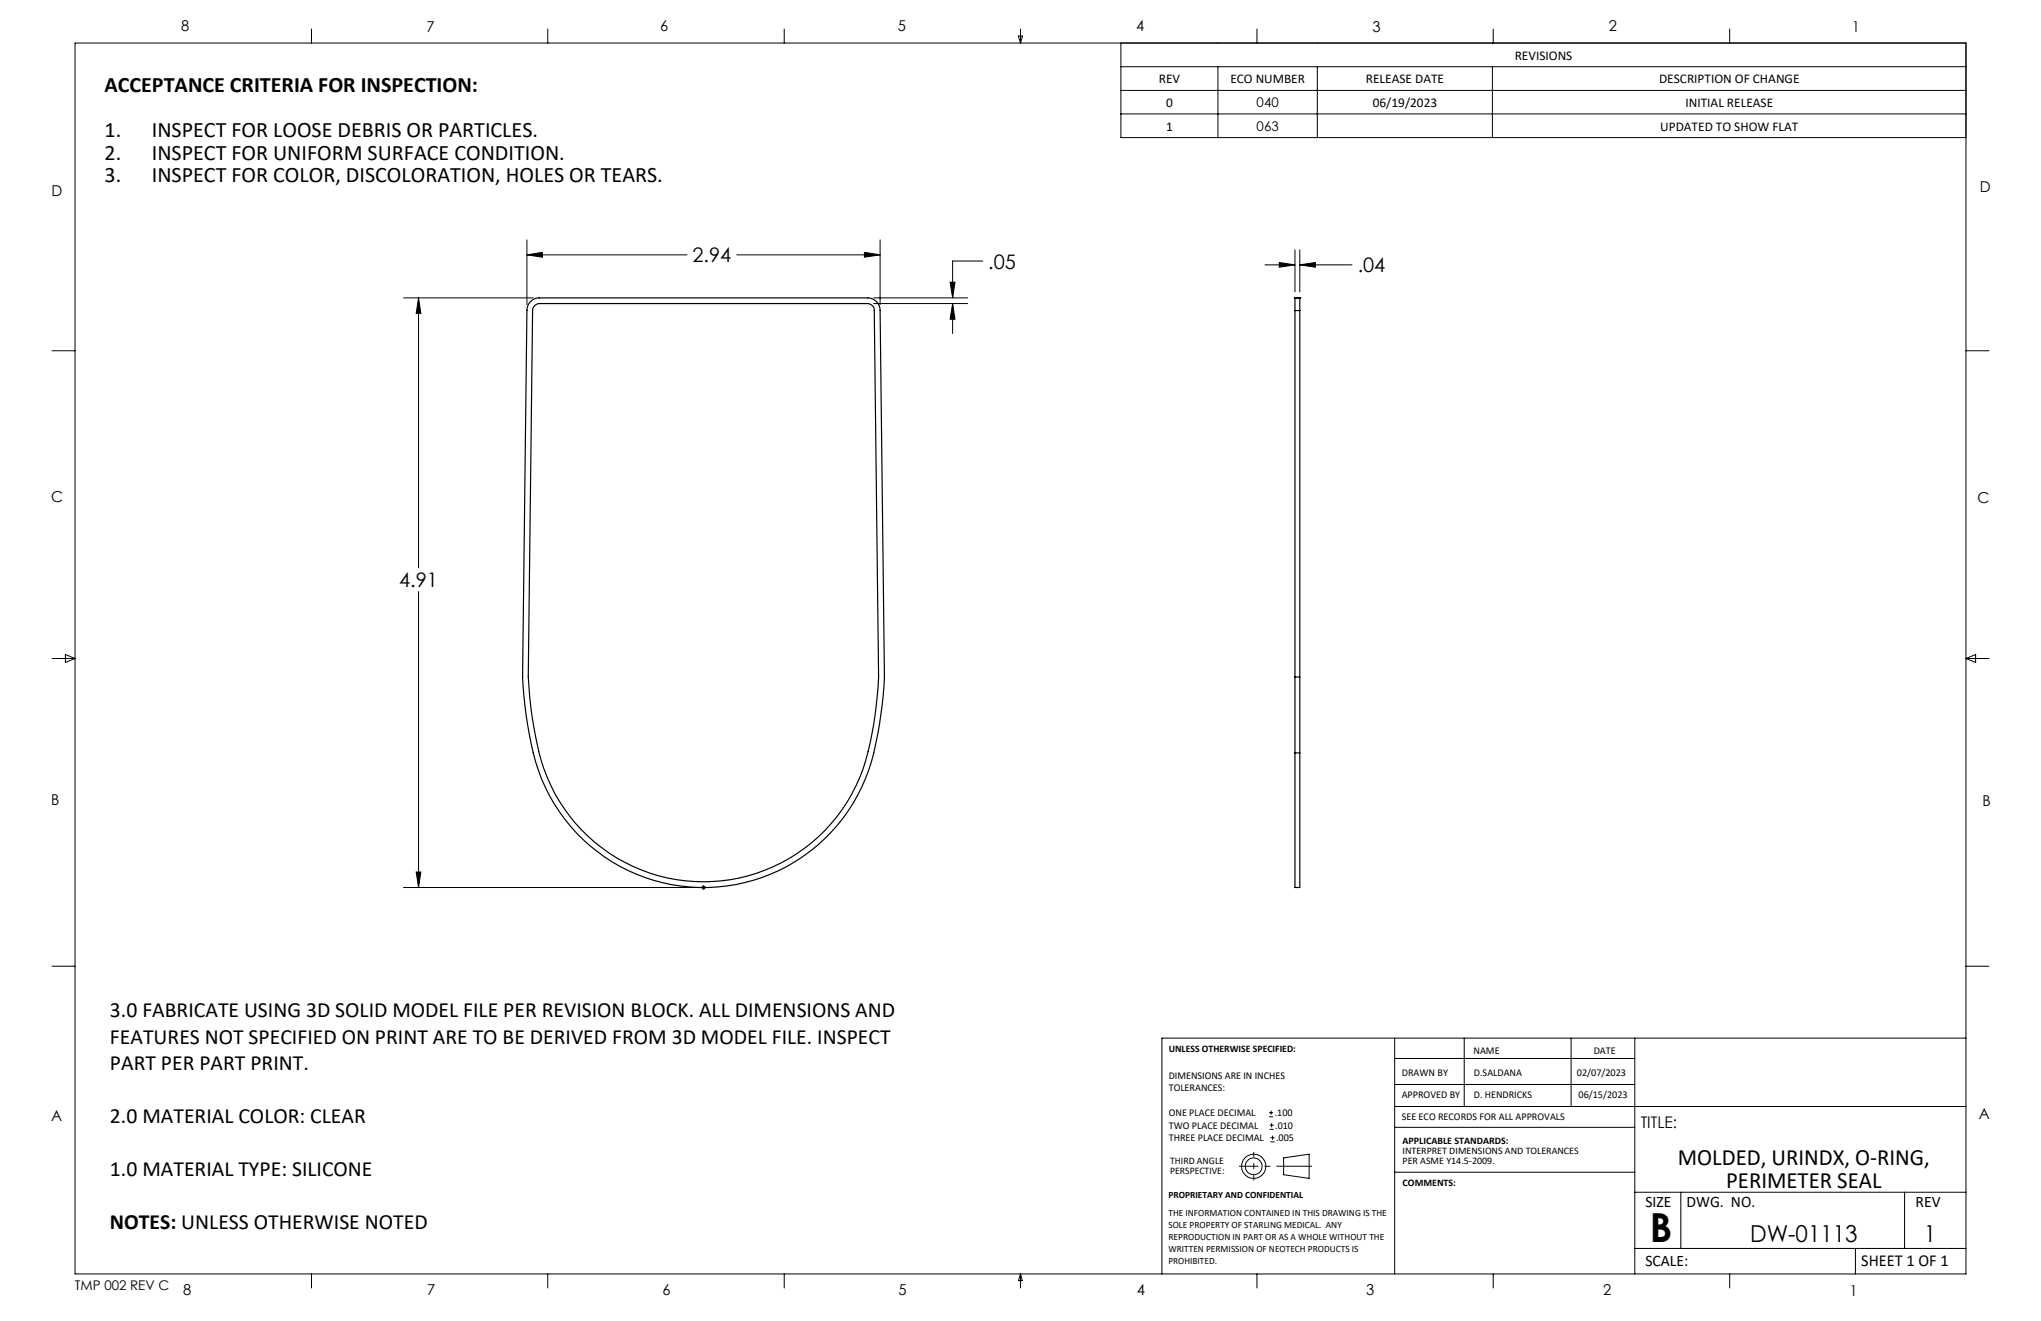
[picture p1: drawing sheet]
<svg xmlns="http://www.w3.org/2000/svg" width="432mm" height="279mm" viewBox="0 0 432 279" stroke-linecap="round" stroke-linejoin="round" font-family="sans-serif">
<g fill="none" stroke="#000" stroke-width=".25">
<path d="M112.2 63.8a2.54 2.54 0 0 1 1.9-.8h69.5a2.65 2.65 0 0 1 2.6 2.7l.9 77.5a78.2 78.2 0 0 1-3.3 19.7 37 37 0 0 1-37.9 24.7 37 37 0 0 1-33.5-30.4l-1.1-6-.7-8 .9-77.5a2.48 2.48 0 0 1 .7-1.9zM113.1 64.7l1-.5h69.5a1.44 1.44 0 0 1 1.4 1.5l.9 77.5a70.8 70.8 0 0 1-4 21.2 35.8 35.8 0 0 1-37 21.9 35.8 35.8 0 0 1-31.3-29.3l-1.1-5.9-.7-8 .9-77.4 .1-.6zM274 63v2.7M274 63h.1M274 63h1M274 65.7h1M274 65.7v77.5M275 63v2.7M275 63h.1M275 65.7v77.5M274 143.2v16M274 159.2v28.5h1v-28.5"/>
<path d="M274 143.2h1M274 159.2h1M275 143.2v16"/>
</g>
<g fill="none" stroke="#000" stroke-width=".21">
<path d="M15.9 9.1h400v260.4h-400zM65.9 6.1v3M115.9 6.1v3M165.9 6.1v3M215.4 7.6h.9l-.4 1.5zM215.9 6.1v3M237.1 9.1v20h178.8M237.1 14.1h178.8M237.1 19.1h178.8M257.7 14.1v15M265.9 6.1v3M278.7 14.1v15"/>
<path d="M315.7 14.1v15M315.9 6.1v3M365.9 6.1v3M237.1 24.1h178.8M111.5 53.9l3.3-.5v1zM111.5 50.7v13.7M111.5 53.9h33.8M155.9 53.9h30.3M182.9 53.4l3.3 .5-3.3 .5zM186.2 50.7v13.7M201 59.7h1l-.5 3.3zM207.9 55.2h-6.4v7.8"/>
<path d="M267.6 56h6.4M270.7 55.5l3.3 .5-3.3 .5zM274 52.8v8.9M275 56l3.3-.5v1zM275 52.8v8.9M275 56h11M11 74.2h4.9M85.4 63h27.4M88.5 63v57.1M88.5 63l.5 3.3h-.9zM184.8 64.2h19.9M184.9 63h19.8"/>
<path d="M201.5 64.2l.5 3.3h-1zM201.5 64.2v6.4M415.9 74.2h4.9M11 139.3h4.9M13.8 138.4l2.1 .9-2.1 .8zM88.5 125.1v62.6M415.9 139.3h4.9M415.9 139.3l2.1-.9v1.7zM85.4 187.7h62.2M88.1 184.4h.9l-.5 3.3zM148.3 187.7h1M148.5 187.4l.7 .7"/>
<path d="M148.8 187.2v1M149.2 187.4l-.7 .7M11 204.4h4.9M295.1 219.6v49.9M309.8 219.6v14.4M332.4 219.6v14.4M345.9 219.6v49.9M415.9 204.4h4.9M415.9 219.6h-170.1v49.9M268.5 236.2h.8M268.5 235.3h.8M268.6 238.9h.9"/>
<path d="M268.6 238h.9M268.9 234.9v.9M269 237.6v.8M295.1 238.4h50.8M295.1 234h120.8M295.1 229.4h50.8M295.1 223.9h50.8M268.8 241.5h.9M268.8 240.6h.9M269.2 240.2v.9M271.6 244.9l5.4-.8v5.1l-5.4-.7zM295.1 247.9h50.8"/>
<path d="M345.9 252.2h70M355.6 252.2v11.9M402.9 252.2v11.9M65.9 269.5v2.9M115.9 269.5v2.9M165.9 269.5v2.9M215.9 269.5v2.9M215.9 269.5l.4 1.4h-.8zM265.9 269.5v2.9M315.9 269.5v2.9M345.9 264.1h70M365.9 269.5v2.9"/>
<path d="M392.5 264.1v5.4"/>
<circle cx="265.2" cy="246.7" r="2.57"/>
<circle cx="265.2" cy="246.7" r="1.78"/>
</g>
<path d="M277.6 246.7h-15.5" fill="none" stroke="#000" stroke-width=".21" stroke-dasharray="15.2 1.3 1.3 1.3" stroke-dashoffset="7.7" stroke-linecap="butt"/>
<path d="M265.3 243.6v6.1" fill="none" stroke="#000" stroke-width=".21" stroke-dasharray="15.2 1.3 1.3 1.3" stroke-dashoffset="14.1" stroke-linecap="butt"/>
<g fill="#000">
<path d="M201.5 64.2l.5 3.3h-1zM201 59.7h1l-.5 3.3zM111.5 53.9l3.3-.5v1zM182.9 53.4l3.3 .5-3.3 .5zM270.7 55.5l3.3 .5-3.3 .5zM275 56l3.3-.5v1z"/>
<path d="M88.1 184.4h.9l-.5 3.3zM88.5 63l.5 3.3h-.9z"/>
</g>
<text font-size="8.5" x="349" y="262.6">B</text>
<g font-size="4.9">
<text x="355" y="246.3">MOLDED, URINDX, O-RING,</text>
<text x="365.2" y="251.3">PERIMETER SEAL</text>
<text x="370.2" y="262.7">DW-01113</text>
<text x="407.1" y="262.7">1</text>
</g>
<g font-size="4.7">
<text x="22.1" y="19.6">ACCEPTANCE CRITERIA FOR INSPECTION:</text>
<text x="22.1" y="29.1">1.</text>
<text x="32.1" y="29.1">INSPECT FOR LOOSE DEBRIS OR PARTICLES.</text>
<text x="22.1" y="33.8">2.</text>
<text x="32.1" y="33.8">INSPECT FOR UNIFORM SURFACE CONDITION.</text>
<text x="22.1" y="38.6">3.</text>
<text x="32.1" y="38.6">INSPECT FOR COLOR, DISCOLORATION, HOLES OR TEARS.</text>
</g>
<g font-size="4.6">
<text x="23.3" y="215.2">3.0 FABRICATE USING 3D SOLID MODEL FILE PER REVISION BLOCK. ALL DIMENSIONS AND</text>
<text x="23.3" y="220.8">FEATURES NOT SPECIFIED ON PRINT ARE TO BE DERIVED FROM 3D MODEL FILE. INSPECT</text>
<text x="23.3" y="226.4">PART PER PART PRINT.</text>
<text x="23.3" y="237.6">2.0 MATERIAL COLOR: CLEAR</text>
<text x="23.3" y="248.7">1.0 MATERIAL TYPE: SILICONE</text>
<text x="23.3" y="259.9">NOTES: UNLESS OTHERWISE NOTED</text>
</g>
<g font-size="4.2">
<text x="146.5" y="55.5">2.94</text>
<text x="209.1" y="56.8">.05</text>
<text x="287.2" y="57.6">.04</text>
<text x="84.5" y="124.2">4.91</text>
</g>
<text font-size="3.5" x="393.8" y="267.7">SHEET 1 OF 1</text>
<g font-size="3.4">
<text x="347.1" y="238.6">TITLE:</text>
<text x="348.1" y="255.4">SIZE</text>
<text x="356.8" y="255.4">DWG. NO.</text>
<text x="405.3" y="255.4">REV</text>
<text x="348.1" y="267.8">SCALE:</text>
</g>
<g font-size="3.2">
<text x="38.3" y="6.7">8</text>
<text x="90.2" y="6.7">7</text>
<text x="139.7" y="6.5">6</text>
<text x="190" y="6.5">5</text>
<text x="240.4" y="6.5">4</text>
<text x="290.4" y="6.7">3</text>
<text x="340.4" y="6.5">2</text>
<text x="391.9" y="6.7">1</text>
<text x="10.9" y="41.6">D</text>
<text x="418.9" y="40.7">D</text>
<text x="10.9" y="106.3">C</text>
<text x="418.4" y="106.4">C</text>
<text x="10.8" y="170.2">B</text>
<text x="419.4" y="170.6">B</text>
<text x="10.8" y="237.2">A</text>
<text x="418.6" y="236.8">A</text>
<text x="38.8" y="273.8">8</text>
<text x="90.4" y="273.8">7</text>
<text x="140.2" y="273.8">6</text>
<text x="190.1" y="273.9">5</text>
<text x="240.5" y="273.8">4</text>
<text x="289" y="273.9">3</text>
<text x="339.1" y="273.8">2</text>
<text x="391.4" y="274.1">1</text>
</g>
<g font-size="2.8">
<text x="245.2" y="17.6">REV</text>
<text x="260.3" y="17.6">ECO NUMBER</text>
<text x="289" y="17.6">RELEASE DATE</text>
<text x="320.4" y="12.6">REVISIONS</text>
<text x="351" y="17.6">DESCRIPTION OF CHANGE</text>
<text x="246.7" y="22.6">0</text>
<text x="265.9" y="22.7">040</text>
<text x="290.4" y="22.6">06/19/2023</text>
<text x="356.6" y="22.6">INITIAL RELEASE</text>
<text x="246.7" y="27.6">1</text>
<text x="265.9" y="27.7">063</text>
<text x="351.2" y="27.6">UPDATED TO SHOW FLAT</text>
<text x="15.8" y="272.9">TMP 002 REV C</text>
</g>
<g font-size="2.2">
<text x="296.6" y="227.5">DRAWN BY</text>
<text x="311.8" y="222.8">NAME</text>
<text x="311.8" y="227.5">D.SALDANA</text>
<text x="333.6" y="227.6">02/07/2023</text>
<text x="337.2" y="222.8">DATE</text>
<text x="247.3" y="228.2">DIMENSIONS ARE IN INCHES</text>
<text x="247.3" y="230.8">TOLERANCES:</text>
<text x="296.5" y="232.2">APPROVED BY</text>
<text x="311.8" y="232.2">D. HENDRICKS</text>
<text x="334" y="232.2">06/15/2023</text>
<text x="247.3" y="238.8">TWO PLACE DECIMAL</text>
<text x="247.3" y="236.1">ONE PLACE DECIMAL</text>
<text x="269.7" y="236.1">.100</text>
<text x="269.8" y="238.8">.010</text>
<text x="296.5" y="237">SEE ECO RECORDS FOR ALL APPROVALS</text>
<text x="247.3" y="241.4">THREE PLACE DECIMAL</text>
<text x="270" y="241.4">.005</text>
</g>
<g font-size="2.1">
<text x="247.3" y="222.6">UNLESS OTHERWISE SPECIFIED:</text>
<text x="296.7" y="242">APPLICABLE STANDARDS:</text>
<text x="296.7" y="244.2">INTERPRET DIMENSIONS AND TOLERANCES</text>
<text x="247.6" y="246.3">THIRD ANGLE</text>
<text x="247.6" y="248.4">PERSPECTIVE:</text>
<text x="296.7" y="246.3">PER ASME Y14.5-2009.</text>
<text x="296.7" y="250.9">COMMENTS:</text>
</g>
<g font-size="2">
<text x="247.2" y="253.4">PROPRIETARY AND CONFIDENTIAL</text>
<text x="247.2" y="257.3">THE INFORMATION CONTAINED IN THIS DRAWING IS THE</text>
<text x="247.2" y="259.8">SOLE PROPERTY OF STARLING MEDICAL. ANY</text>
<text x="247.2" y="262.3">REPRODUCTION IN PART OR AS A WHOLE WITHOUT THE</text>
<text x="247.2" y="264.9">WRITTEN PERMISSION OF NEOTECH PRODUCTS IS</text>
<text x="247.2" y="267.4">PROHIBITED.</text>
</g>
</svg>
